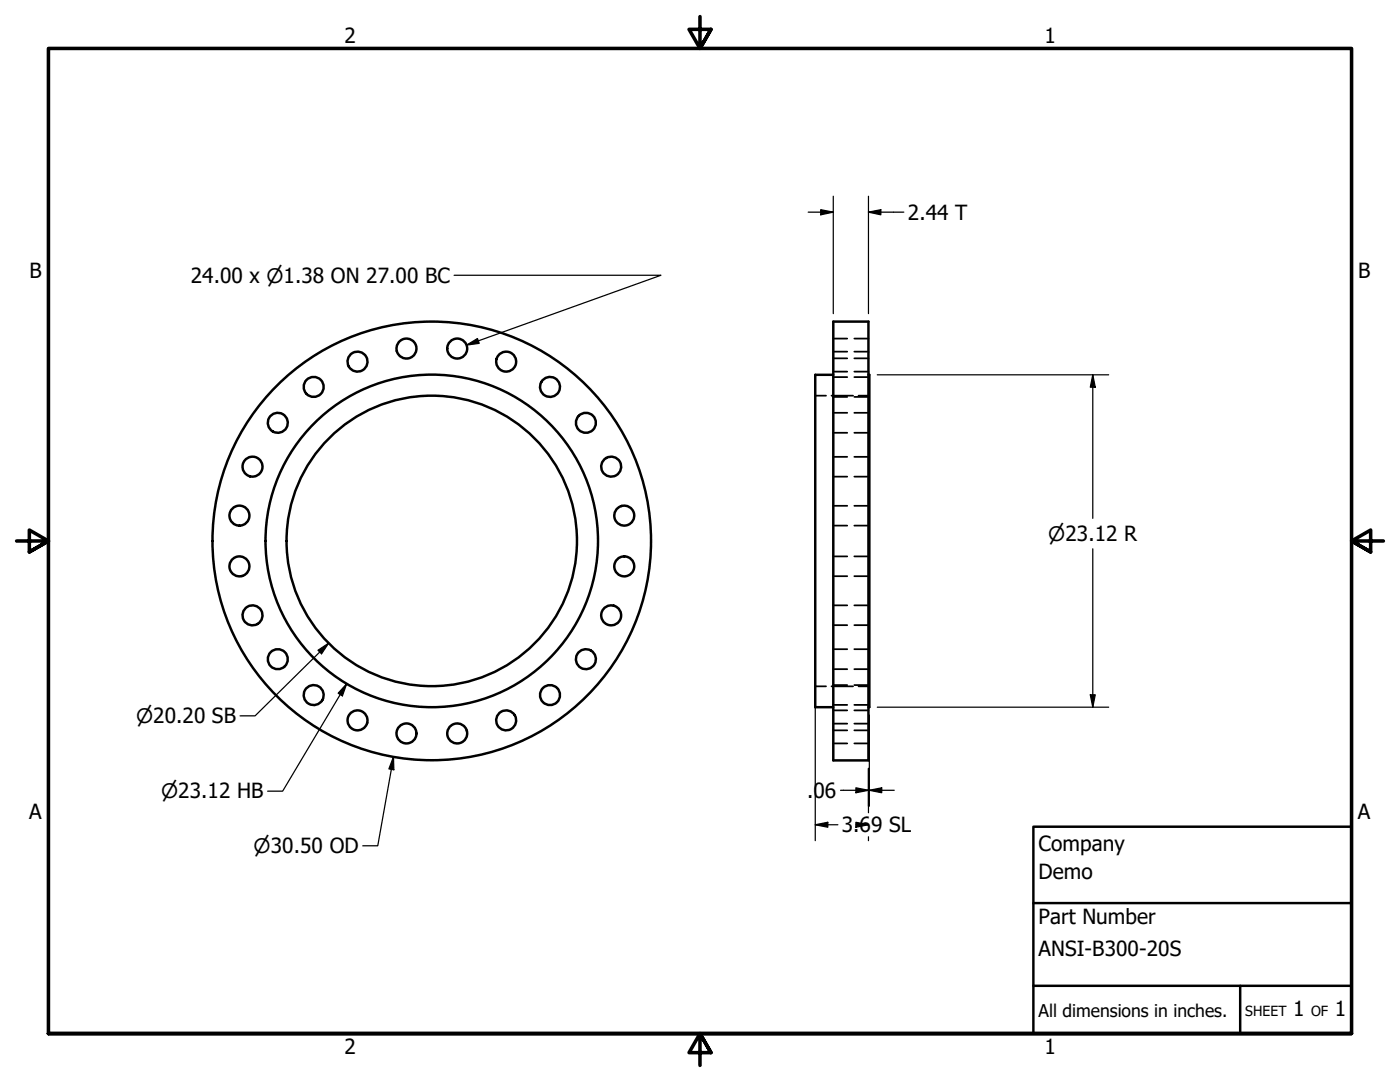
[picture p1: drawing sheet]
<svg xmlns="http://www.w3.org/2000/svg" width="279mm" height="216mm" viewBox="0 0 279 216" stroke-linecap="round" stroke-linejoin="round" font-family="sans-serif">
<!-- layer: Visible (ANSI) -->
<g fill="none" stroke="#000" stroke-width=".49">
<path d="M166.3 64.2h7v87.5h-7zM166.3 74.8h-3.6v66.3h3.6M173.3 74.8h.2v66.3h-.2"/>
<circle cx="62.6" cy="77.2" r="1.99"/>
<circle cx="71.3" cy="72.2" r="1.99"/>
<circle cx="81.1" cy="69.6" r="1.99"/>
<circle cx="91.2" cy="69.6" r="1.99"/>
<circle cx="101" cy="72.2" r="1.99"/>
<circle cx="109.8" cy="77.2" r="1.99"/>
<circle cx="50.4" cy="93.1" r="1.99"/>
<circle cx="55.4" cy="84.4" r="1.99"/>
<circle cx="116.9" cy="84.4" r="1.99"/>
<circle cx="122" cy="93.1" r="1.99"/>
<circle cx="47.8" cy="113" r="1.99"/>
<circle cx="47.8" cy="102.9" r="1.99"/>
<circle cx="86.2" cy="107.9" r="29"/>
<circle cx="86.2" cy="107.9" r="33.2"/>
<circle cx="86.2" cy="107.9" r="43.8"/>
<circle cx="124.6" cy="113" r="1.99"/>
<circle cx="124.6" cy="102.9" r="1.99"/>
<circle cx="50.4" cy="122.8" r="1.99"/>
<circle cx="55.4" cy="131.5" r="1.99"/>
<circle cx="62.6" cy="138.7" r="1.99"/>
<circle cx="109.8" cy="138.7" r="1.99"/>
<circle cx="116.9" cy="131.5" r="1.99"/>
<circle cx="122" cy="122.8" r="1.99"/>
<circle cx="71.3" cy="143.7" r="1.99"/>
<circle cx="81.1" cy="146.3" r="1.99"/>
<circle cx="91.2" cy="146.3" r="1.99"/>
<circle cx="101" cy="143.7" r="1.99"/>
</g>
<!-- layer: Hidden (ANSI) -->
<g fill="none" stroke="#000" stroke-width=".35">
<path d="M162.7 79h2.2M165.9 79h4.4M166.3 74.2h2.8M166.3 70.2h2.8M166.3 79.2h2.8M166.3 75.2h2.8M166.3 71.5h2.8M166.3 67.6h2.8M170.5 74.2h2.8M170.5 70.2h2.8M170.5 79.2h2.8M170.5 75.2h2.8"/>
<path d="M170.5 71.5h2.8M170.5 67.6h2.8M171.3 79h2.2M166.3 86.4h2.8M166.3 82.4h2.8M166.3 95.1h2.8M166.3 91.2h2.8M170.5 86.4h2.8M170.5 82.4h2.8M170.5 95.1h2.8M170.5 91.2h2.8M166.3 104.9h2.8"/>
<path d="M166.3 100.9h2.8M166.3 115h2.8M166.3 111h2.8M170.5 104.9h2.8M170.5 100.9h2.8M170.5 115h2.8M170.5 111h2.8M162.7 136.9h2.2M165.9 136.9h4.4M166.3 124.7h2.8M166.3 120.8h2.8M166.3 133.5h2.8"/>
<path d="M166.3 129.5h2.8M166.3 136.7h2.8M170.5 124.7h2.8M170.5 120.8h2.8M170.5 133.5h2.8M170.5 129.5h2.8M170.5 136.7h2.8M171.3 136.9h2.2M166.3 140.7h2.8M166.3 145.7h2.8M166.3 141.7h2.8M166.3 148.3h2.8"/>
<path d="M166.3 144.4h2.8M170.5 140.7h2.8M170.5 145.7h2.8M170.5 141.7h2.8M170.5 148.3h2.8M170.5 144.4h2.8"/>
</g>
<!-- layer: Border (ANSI) -->
<path d="M139.7 3.3v6.4l-2.2-3.8h4.4l-2.2 3.8 2.2-3.8M3.3 107.9h6.4l-3.8-2.1v4.3l3.8-2.2-3.8 2.2M276.1 107.9h-6.4l3.8-2.1v4.3l-3.8-2.2 3.8 2.2M9.7 206.2v-196.5h260v196.5h-260h260M141.9 210l-2.2-3.8 2.2 3.8h-4.4l2.2-3.8v6.4" fill="none" stroke="#000" stroke-width=".71"/>
<!-- layer: Title (ANSI) -->
<path d="M206.2 165h63.5v41.2h-63.5zM206.2 196.7h63.5M206.2 180.2h63.5M247.5 196.7v9.5" fill="none" stroke="#000" stroke-width=".49"/>
<!-- layer: Dimension (ANSI) -->
<g fill="none" stroke="#000" stroke-width=".25">
<path d="M166.3 39.2v23.4M173.3 39.2v23.4M90.6 54.9h41.3l-38.8 14M161.3 42.3h5M163.8 41.8l2.5 .5-2.5 .6zM173.3 42.3l2.5-.5v1.1zM173.3 42.3h7.1M93.1 68.9l2.2-1.3 .3 .9zM175.1 74.8h46.2M218.1 74.8l.5 2.5h-1zM218.1 74.8v28.6M218.1 109.5v31.6"/>
<path d="M63.5 129.8l2.1-1.5-1.4 2.2zM65.6 128.3l-14.7 14.5h-3M69.2 136.5l-.9 2.4-.8-.6zM69.2 136.5l-12.8 21.4h-3M162.7 138.5v29.2M217.6 138.6h1l-.5 2.5zM78.5 151l.1 2.6-1-.2zM78.5 151l-3.1 17.8h-3M167.7 157.7h5.6M170.8 157.2l2.5 .5-2.5 .5zM173.3 153.3v8.9M173.5 157.7l2.5-.5v1z"/>
<path d="M173.5 157.7h5M173.5 142.7v18.2M175.1 141.1h46.2M162.7 164.6l2.5-.5v1zM162.7 164.6h4.5M170.8 164.1l2.5 .5-2.5 .5zM170.8 164.6h2.5M173.3 167v.7"/>
</g>
<g fill="#000">
<path d="M163.8 41.8l2.5 .5-2.5 .6z" fill-rule="evenodd"/>
<path d="M173.3 42.3l2.5-.5v1.1z" fill-rule="evenodd"/>
<path d="M93.1 68.9l2.2-1.3 .3 .9z" fill-rule="evenodd"/>
<path d="M218.1 74.8l.5 2.5h-1z" fill-rule="evenodd"/>
<path d="M63.5 129.8l2.1-1.5-1.4 2.2z" fill-rule="evenodd"/>
<path d="M69.2 136.5l-.9 2.4-.8-.6z" fill-rule="evenodd"/>
<path d="M217.6 138.6h1l-.5 2.5z" fill-rule="evenodd"/>
<path d="M78.5 151l.1 2.6-1-.2z" fill-rule="evenodd"/>
<path d="M170.8 157.2l2.5 .5-2.5 .5z" fill-rule="evenodd"/>
<path d="M173.5 157.7l2.5-.5v1z" fill-rule="evenodd"/>
<path d="M162.7 164.6l2.5-.5v1z" fill-rule="evenodd"/>
<path d="M170.8 164.1l2.5 .5-2.5 .5z" fill-rule="evenodd"/>
</g>
<g font-size="4.2">
<text x="68.7" y="8.6">2</text>
<text x="208.4" y="8.6">1</text>
<text x="181.2" y="43.9">2.44 T</text>
<text x="5.9" y="55.5">B</text>
<text x="38.1" y="56.4">24.00 x ⌀1.38 ON 27.00 BC</text>
<text x="271" y="55.5">B</text>
<text x="161.1" y="159.2">.06</text>
<text x="5.8" y="163.4">A</text>
<text x="168" y="166.1">3.69 SL</text>
<text x="271" y="163.4">A</text>
<text x="207.3" y="169.8">Company</text>
<text x="207.3" y="175.4">Demo</text>
<text x="207.3" y="184.4">Part Number</text>
<text x="207.3" y="190.7">ANSI-B300-20S</text>
<text x="258.1" y="202.8">1</text>
<text x="266.4" y="202.8">1</text>
<text x="68.7" y="210.3">2</text>
<text x="208.4" y="210.3">1</text>
</g>
<g font-size="4">
<text x="209.2" y="107.9">⌀23.12 R</text>
<text x="27.2" y="144.3">⌀20.20 SB</text>
<text x="32.2" y="159.3">⌀23.12 HB</text>
<text x="50.6" y="170.3">⌀30.50 OD</text>
</g>
<text font-size="3.5" x="207.3" y="202.9">All dimensions in inches.</text>
<g font-size="2.8">
<text x="248.5" y="202.8">SHEET</text>
<text x="261.7" y="202.8">OF</text>
</g>
</svg>
